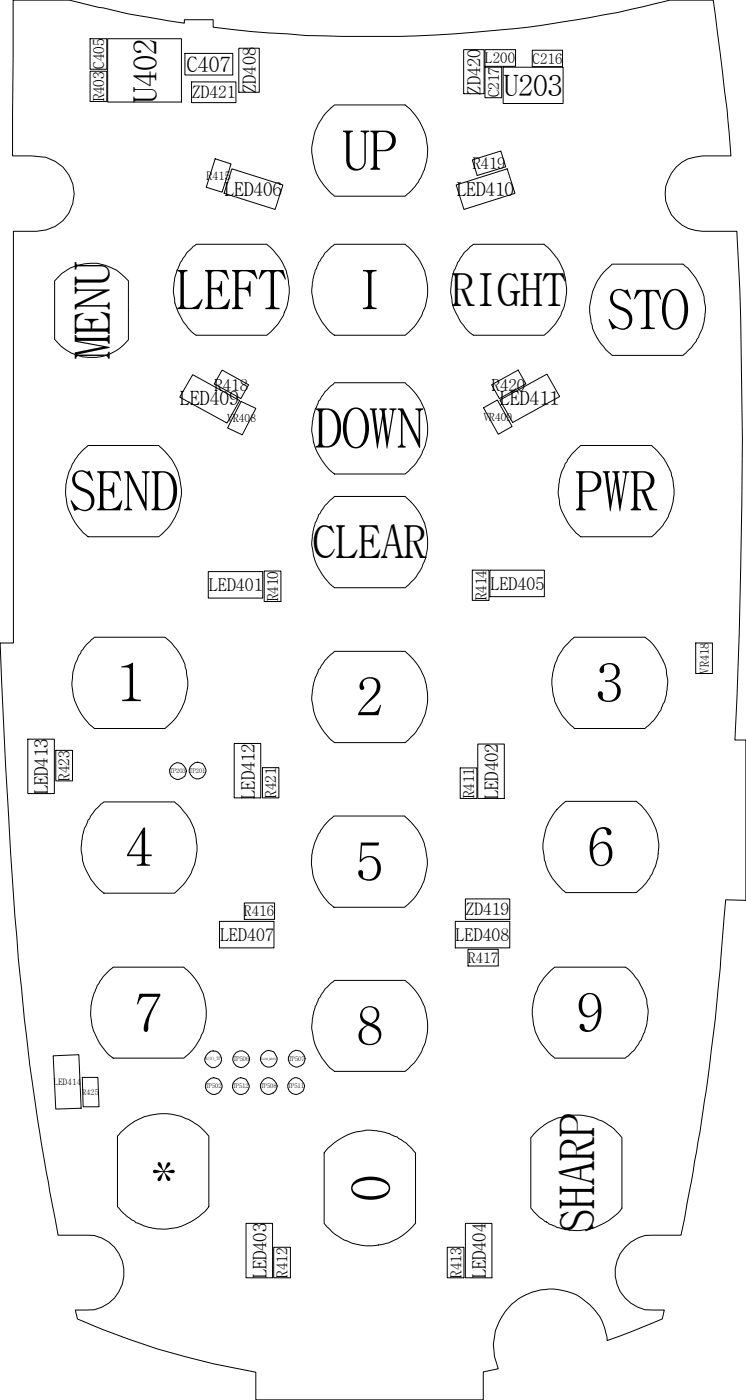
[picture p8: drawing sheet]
<svg xmlns="http://www.w3.org/2000/svg" width="55mm" height="103mm" viewBox="0 0 55 103" stroke-linecap="round" stroke-linejoin="round" font-family="sans-serif">
<g fill="none" stroke="#000" stroke-width=".07">
<path d="M1 0h4.1l4.4 1 4 .7v-.3h2.2v.6a92.5 92.5 0 0 0 33.5-2h3.2l.3 2.5a104.3 104.3 0 0 1 1 9h-2.1a2.77 2.77 0 0 0-2.8 2.7 2.77 2.77 0 0 0 2.8 2.8h2.5v.2a362.2 362.2 0 0 1-.1 37.2h.8v11.8h-1.5l-.4 4.3a173.8 173.8 0 0 1-2.9 20.3h-2.1a2.75 2.75 0 0 0-2.7 2.8 2.75 2.75 0 0 0 2.7 2.7h.9l-.2 .7-4 1.6a4.2 4.2 0 0 0-5.2-3.7 4.2 4.2 0 0 0-2.8 5.7l-1.1 .3v2h-16.7v-2a54.1 54.1 0 0 1-13.1-3.9l-.2-.7h.9a2.75 2.75 0 0 0 2.7-2.7 2.75 2.75 0 0 0-2.7-2.8h-2.1a190.1 190.1 0 0 1-3.3-25.1l-.6-9.4-.4-9h1v-30.3h1.7a2.78 2.78 0 0 0 2.7-3 2.78 2.78 0 0 0-3.1-2.5h-1.4zM6.6 2.8h1.2v2.3h-1.2zM6.6 5.2h1.2v2.3h-1.2zM7.9 2.8h5.4v4.7h-5.4zM13.6 3.9h3.5v1.6h-3.5zM13.8 18.5l.6-.5h5.2a4.2 4.2 0 0 1 0 6.6h-5.2a4.3 4.3 0 0 1-.6-6.1zM14.1 6h3.2v1.5h-3.2zM15.8 11.7l1.2 .4-.7 2-1.2-.3zM17 12.4l3.8 1.2-.6 1.8-3.7-1.2zM17.5 3.5h1.5v3.3h-1.5zM23.9 18.6l.7-.6h5.1a4.2 4.2 0 0 1 0 6.6h-5.1a4.3 4.3 0 0 1-.7-6zM24.3 7.9l.3-.2h5.1a4.2 4.2 0 0 1 0 6.7h-5.1a4.2 4.2 0 0 1-.3-6.5z"/>
<path d="M33.5 13.6l3.7-1.2 .6 1.8-3.7 1.2zM34 3.7h1.5v3.2h-1.5zM34.5 18.1l.3-.1h5.2a4.2 4.2 0 0 1 0 6.6h-5.2a4.2 4.2 0 0 1-.3-6.5zM34.7 11.8l2.1-.7 .3 1.2-2.1 .6zM35.6 4.9h1.2v2.3h-1.2zM35.6 3.7h2.3v1.2h-2.3zM36.9 4.9h4.4v2.7h-4.4zM39.1 3.7h2.2v1.2h-2.2zM44.5 19.8l.4-.4h5.3a4.3 4.3 0 0 1 0 6.7h-5.3a4.2 4.2 0 0 1-.4-6.3zM4.5 20.1a3.5 3.5 0 0 1 4.9 .5v4.4a3.4 3.4 0 0 1-5.4-.1v-4.3zM6.1 33.1l.4-.3h5.2a4.2 4.2 0 0 1 0 6.7h-5.2a4.2 4.2 0 0 1-.4-6.4zM14.1 27.5l3.5 2-.9 1.6-3.5-1.9z"/>
<path d="M16.3 27.2l2 1.1-.6 1-2-1.1zM17.7 29.5l1.1 .5-1 2-1.1-.5zM23.9 37.2l.7-.7h5.1a4.2 4.2 0 0 1 0 6.7h-5.1a4.3 4.3 0 0 1-.7-6zM24.2 28.5l.4-.4h5.1a4.2 4.2 0 0 1 0 6.8h-5.1a4.2 4.2 0 0 1-.4-6.4zM35.5 30l1-.6 1.1 2-1 .5zM36.1 28.3l1.9-1.1 .6 1-1.9 1.1zM36.7 29.4l3.5-1.9 .9 1.7-3.5 1.9zM42.4 32.9l.2-.1h5.2a4.2 4.2 0 0 1 0 6.7h-5.2a4.2 4.2 0 0 1-.2-6.6zM2 54.3h2v4h-2zM4.1 55.2h1.2v2.2h-1.2zM6.4 47.4l.5-.5h5.2a4.2 4.2 0 0 1 0 6.7h-5.2a4.3 4.3 0 0 1-.5-6.2zM7.4 59.1l.2-.1h5.2a4.2 4.2 0 0 1 0 6.7h-5.2a4.2 4.2 0 0 1-.2-6.6z"/>
<path d="M15.3 42h4v2h-4zM17.2 54.7h1.9v4h-1.9zM19.3 56.4h1.2v2.3h-1.2zM19.4 42h1.2v2.2h-1.2zM24.2 48.2l.4-.3h5.1a4.2 4.2 0 0 1 0 6.7h-5.1a4.2 4.2 0 0 1-.4-6.4zM33.8 56.5h1.2v2.2h-1.2zM34.7 41.9h1.2v2.2h-1.2zM35.1 54.7h1.9v4h-1.9zM36 41.9h4v2h-4zM41.1 59.3l.4-.4h5.2a4.3 4.3 0 0 1 0 6.7h-5.2a4.2 4.2 0 0 1-.4-6.3zM41.9 47.1l.3-.2h5.2a4.2 4.2 0 0 1 0 6.7h-5.2a4.3 4.3 0 0 1-.3-6.5zM51.1 47.3h1.2v2.2h-1.2z"/>
<path d="M3.9 77.6l1.9-.1 .2 4h-1.9zM6 79.2h1.2l.1 2.2h-1.2zM7.9 71.5l.4-.4h5.2a4.2 4.2 0 0 1 0 6.7h-5.2a4.2 4.2 0 0 1-.4-6.3zM16.1 67.7h4v2h-4zM17.9 66.4h2.3v1.2h-2.3zM24 60.5l.5-.5h5.2a4.2 4.2 0 0 1 0 6.7h-5.2a4.3 4.3 0 0 1-.5-6.2zM24.3 72.3l.3-.2h5.1a4.2 4.2 0 0 1 0 6.7h-5.1a4.2 4.2 0 0 1-.3-6.5zM33.4 67.7h4v2h-4zM34.2 66.1h3.2v1.5h-3.2zM34.4 69.8h2.2v1.2h-2.2zM40.3 71.5l.4-.4h5.2a4.2 4.2 0 0 1 0 6.7h-5.2a4.2 4.2 0 0 1-.4-6.3zM8.8 83.3a4.2 4.2 0 0 1 6.5 .2v5.2a4.2 4.2 0 0 1-6.7 0v-5.2z"/>
<path d="M18.1 89.9h1.9v4h-1.9zM20.1 91.7h1.2v2.2h-1.2zM24.1 84.4a4.3 4.3 0 0 1 6.4 .4v5.1a4.2 4.2 0 0 1-6.7 0v-5.1zM32.8 91.7h1.3v2.2h-1.3zM34.2 89.9h1.9v4h-1.9zM39.4 83.2a4.2 4.2 0 0 1 6.3 .4v5.2a4.2 4.2 0 0 1-6.7 0v-5.2z"/>
<circle cx="13.1" cy="56.7" r=".61"/>
<circle cx="14.5" cy="56.7" r=".61"/>
<circle cx="15.6" cy="77.9" r=".62"/>
<circle cx="15.7" cy="79.9" r=".61"/>
<circle cx="17.7" cy="79.9" r=".61"/>
<circle cx="17.7" cy="77.9" r=".61"/>
<circle cx="19.7" cy="77.8" r=".61"/>
<circle cx="19.7" cy="79.9" r=".62"/>
<circle cx="21.7" cy="79.9" r=".62"/>
<circle cx="21.8" cy="77.8" r=".61"/>
</g>
<g font-size="4">
<text x="25.1" y="12.5">UP</text>
<text x="13" y="22.7">LEFT</text>
<text x="26.2" y="22.7">I</text>
<text x="44.5" y="24.2">STO</text>
<text x="23.1" y="32.9">DOWN</text>
<text x="5" y="37.5">SEND</text>
<text x="42.2" y="37.5">PWR</text>
<text x="8.5" y="51.6">1</text>
<text x="26.2" y="52.7">2</text>
<text x="43.8" y="51.6">3</text>
<text x="9.2" y="63.7">4</text>
<text x="26.1" y="64.8">5</text>
<text x="43.1" y="63.7">6</text>
<text x="9.9" y="75.9">7</text>
<text x="26.2" y="76.8">8</text>
<text x="42.3" y="75.9">9</text>
<text x="13.5" y="87.1" transform="rotate(-90 13.5 87.1)">*</text>
<text x="28.6" y="88.4" transform="rotate(-90 28.6 88.4)">0</text>
</g>
<text font-size="3.6" x="8.1" y="26.4" transform="rotate(-90 8.1 26.4)">MENU</text>
<text font-size="3.5" x="43.6" y="90.6" transform="rotate(-90 43.6 90.6)">SHARP</text>
<g font-size="3.4">
<text x="33.2" y="22.5">RIGHT</text>
<text x="23" y="41.1">CLEAR</text>
</g>
<text font-size="2.4" x="11.5" y="7.6" transform="rotate(-90 11.5 7.6)">U402</text>
<text font-size="2.2" x="37" y="7.1">U203</text>
<text font-size="1.6" x="13.7" y="5.3">C407</text>
<g font-size="1.4">
<text x="16.5" y="14.4">LED406</text>
<text x="33.6" y="14.4">LED410</text>
<text x="13.2" y="29.8">LED409</text>
<text x="36.7" y="29.8">LED411</text>
<text x="3.5" y="58.4" transform="rotate(-90 3.5 58.4)">LED413</text>
<text x="18.7" y="58.7" transform="rotate(-90 18.7 58.7)">LED412</text>
<text x="36.6" y="58.7" transform="rotate(-90 36.6 58.7)">LED402</text>
<text x="19.6" y="94" transform="rotate(-90 19.6 94)">LED403</text>
<text x="35.7" y="94" transform="rotate(-90 35.7 94)">LED404</text>
</g>
<g font-size="1.3">
<text x="14.1" y="7.2">ZD421</text>
<text x="18.8" y="6.8" transform="rotate(-90 18.8 6.8)">ZD408</text>
<text x="35.3" y="7" transform="rotate(-90 35.3 7)">ZD420</text>
<text x="15.4" y="43.5">LED401</text>
<text x="36" y="43.4">LED405</text>
<text x="16.2" y="69.2">LED407</text>
<text x="33.5" y="69.2">LED408</text>
<text x="34.2" y="67.3">ZD419</text>
</g>
<g font-size="1.2">
<text x="34.7" y="12.4">R419</text>
<text x="15.8" y="28.7">R418</text>
<text x="36.1" y="28.7">R420</text>
</g>
<g font-size="1.1">
<text x="35.6" y="4.6">L200</text>
<text x="39.1" y="4.7">C216</text>
<text x="7.7" y="7.5" transform="rotate(-90 7.7 7.5)">R403C405</text>
<text x="36.7" y="7.2" transform="rotate(-90 36.7 7.2)">C217</text>
<text x="20.4" y="44.2" transform="rotate(-90 20.4 44.2)">R410</text>
<text x="35.7" y="44.1" transform="rotate(-90 35.7 44.1)">R414</text>
<text x="5.1" y="57.4" transform="rotate(-90 5.1 57.4)">R423</text>
<text x="20.3" y="58.7" transform="rotate(-90 20.3 58.7)">R421</text>
<text x="34.8" y="58.7" transform="rotate(-90 34.8 58.7)">R411</text>
<text x="17.9" y="67.4">R416</text>
<text x="34.4" y="70.8">R417</text>
<text x="21.1" y="93.9" transform="rotate(-90 21.1 93.9)">R412</text>
<text x="33.9" y="93.9" transform="rotate(-90 33.9 93.9)">R413</text>
</g>
<g font-size=".9">
<text x="15.2" y="13.2">R415</text>
<text x="52" y="49.5" transform="rotate(-90 52 49.5)">VR418</text>
</g>
<g font-size=".8">
<text x="16.7" y="31">VR408</text>
<text x="35.5" y="31">VR409</text>
</g>
<g font-size=".6">
<text x="3.9" y="79.8">LED414</text>
<text x="6.1" y="80.5">R425</text>
</g>
<g font-size=".5">
<text x="12.5" y="56.8">TP203 TP201</text>
<text x="21.2" y="78">TP507</text>
<text x="15.1" y="80">TP502</text>
<text x="17.1" y="80">TP512</text>
<text x="17.1" y="78">TP506</text>
<text x="19.1" y="80">TP508</text>
<text x="21.2" y="80">TP511</text>
</g>
<text font-size=".3" x="15.1" y="78">A(0)_TP</text>
<text font-size=".2" x="19.1" y="77.9">FLASH_RESET</text>
</svg>
